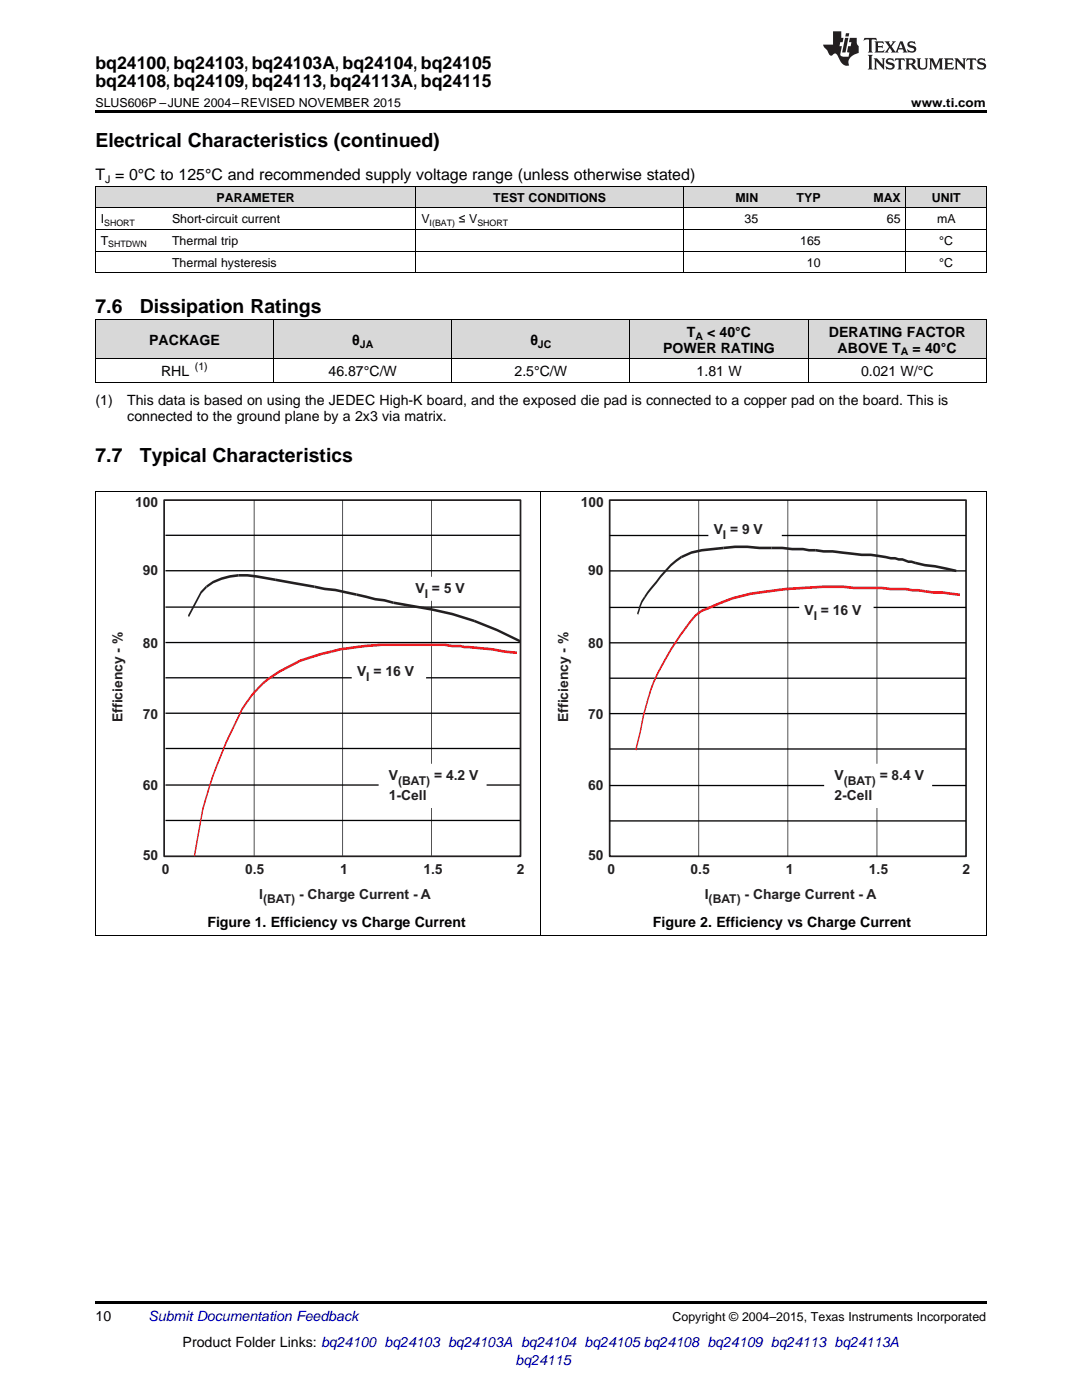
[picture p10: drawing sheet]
<svg xmlns="http://www.w3.org/2000/svg" width="216mm" height="279mm" viewBox="0 0 216 279" stroke-linecap="round" stroke-linejoin="round" font-family="sans-serif">
<g fill="#d8d8d8">
<path d="M19 63.8h35.6v7.8h-35.6z"/>
<path d="M54.6 63.8h35.6v7.8h-35.6z"/>
<path d="M90.2 63.8h35.5v7.8h-35.5z"/>
<path d="M125.7 63.8h35.6v7.8h-35.6z"/>
<path d="M161.3 63.8h35.5v7.8h-35.5z"/>
<path d="M19 37.3h14.3v4.3h-14.3z"/>
<path d="M33.3 37.3h49.7v4.3h-49.7z"/>
<path d="M83 37.3h53.4v4.3h-53.4z"/>
<path d="M136.4 37.3h16v4.3h-16z"/>
<path d="M152.4 37.3h12.4v4.3h-12.4z"/>
<path d="M164.8 37.3h16v4.3h-16z"/>
<path d="M180.8 37.3h16v4.3h-16z"/>
</g>
<path d="M19 186.7l.2 .1zM196.7 186.7l.1 .1zM19 259.7h177.8v.5h-177.8z" fill="#000"/>
<path d="M19.1 98.1v88.7M107.9 98.1v88.7M196.8 98.1v88.7M19 186.7h177.8" fill="none" stroke="#000" stroke-width=".2"/>
<path d="M32.8 99.8h71.1v71.1h-71.1z" fill="none" stroke="#231f20" stroke-width=".35"/>
<path d="M50.7 99.8v71M68.4 99.8v71M86.1 99.8v71M33 106.8h70.7M33 113.9h70.7M33 135.3h70.7M33 121.2h70.7M33 128.2h70.7M33 149.4h70.7M33 156.7h70.7M33 142.3h70.7M33 163.7h70.7" fill="none" stroke="#010202" stroke-width=".2"/>
<path d="M37.6 123l1.7-3.2a7.3 7.3 0 0 1 4.9-4.3 13.9 13.9 0 0 1 7-.5l13.6 2.5 2.1 .3 11.6 2.5a92.6 92.6 0 0 1 16.1 3.6l4.6 1.8 4.7 2.3" fill="none" stroke="#231f20" stroke-width=".38"/>
<path d="M103.1 130.3l-2.4-.2-2.5-.5-5.5-.5-.9-.2h-1.6l-1.5-.2h-9a54.9 54.9 0 0 0-19.7 3.1 30.8 30.8 0 0 0-7.5 4.5 25.7 25.7 0 0 0-6.2 9.5 76.2 76.2 0 0 0-7.3 23.7l-.2 1.4" fill="none" stroke="#ee1d23" stroke-width=".38"/>
<path d="M70.3 131.8h14.6v5h-14.6z" fill-rule="evenodd" fill="#fff"/>
<path d="M70.3 131.8h14.6v5h-14.6z" fill="none" stroke="#fff" stroke-width=".33"/>
<path d="M82 115.3h14.3v4.4h-14.3z" fill-rule="evenodd" fill="#fff"/>
<path d="M82 115.3h14.3v4.4h-14.3z" fill="none" stroke="#fff" stroke-width=".33"/>
<path d="M75.7 152.6h21.2v8.5h-21.2z" fill-rule="evenodd" fill="#fff"/>
<path d="M75.7 152.6h21.2v8.5h-21.2z" fill="none" stroke="#fff" stroke-width=".33"/>
<path d="M121.7 99.8h71.1v71.1h-71.1z" fill="none" stroke="#231f20" stroke-width=".35"/>
<path d="M139.4 99.8v71.1M157.2 99.8v71.1M175 99.8v71.1M121.7 106.9h71.1M121.7 113.9h71.1M121.7 135.4h71.1M121.7 121.2h71.1M121.7 128.3h71.1M121.7 149.5h71.1M121.7 156.8h71.1M121.7 142.4h71.1M121.7 163.8h71.1" fill="none" stroke="#010202" stroke-width=".2"/>
<path d="M190.8 113.9l-4.2-.9-2.1-.2-2.6-.7h-.6l-1.2-.5-2.3-.2a24.3 24.3 0 0 0-5.8-.7l-5.8-.7h-1.9l-4.1-.4h-2.1l-2-.2h-4.6a31.3 31.3 0 0 0-9.3 .2 12.2 12.2 0 0 0-10.4 5.4l-1.8 2.3a10.6 10.6 0 0 0-2.8 5.3" fill="none" stroke="#231f20" stroke-width=".38"/>
<path d="M191.5 118.7l-3.5-.5h-1.8l-1.5-.2a118.6 118.6 0 0 0-14.3-.7 69.8 69.8 0 0 0-13.7 .3l-3.5 .4a31.9 31.9 0 0 0-11.9 3.4 6.8 6.8 0 0 0-3.8 3 53.8 53.8 0 0 0-7.6 13.2l-1.5 5-1.5 7.1" fill="none" stroke="#ee1d23" stroke-width=".38"/>
<path d="M141.5 103.5h14.3v4.4h-14.3z" fill-rule="evenodd" fill="#fff"/>
<path d="M141.5 103.5h14.3v4.4h-14.3z" fill="none" stroke="#fff" stroke-width=".33"/>
<path d="M164.6 152.6h21.2v8.5h-21.2z" fill-rule="evenodd" fill="#fff"/>
<path d="M164.6 152.6h21.2v8.5h-21.2z" fill="none" stroke="#fff" stroke-width=".33"/>
<path d="M159.6 119.7h14.6v5h-14.6z" fill-rule="evenodd" fill="#fff"/>
<path d="M159.6 119.7h14.6v5h-14.6z" fill="none" stroke="#fff" stroke-width=".33"/>
<g fill="none" stroke="#000" stroke-width=".2">
<path d="M19 37.2h177.8v17.3M19.1 37.2v17.3M83 37.2v17.3M136.3 37.2v17.3M180.8 37.2v17.3M19 54.4h177.8M19 50.1h177.8M19 45.8h177.8M19 41.5h177.8M19 76.3h177.8M19 71.6h177.8M19 63.8h177.8"/>
<path d="M19.1 63.8v12.5M54.6 63.8v12.5M90.1 63.8v12.5M125.7 63.8v12.5M161.2 63.8v12.5M196.8 63.8v12.5M19 98.1h177.8"/>
</g>
<path d="M19 22h177.8v.5h-177.8zM19 76.3h.2zM90.1 76.3h.1zM125.6 76.3h.1zM161.2 76.3h.1zM196.7 76.3h.1z" fill="#000"/>
<g fill="#231f20">
<path d="M172.5 7.6l-.1 .5 .4-.2h.6v.1v2.1l-.2 .4h.9l-.2-.4v-2.1l.1-.1h.5l.5 .2-.2-.5zM174.5 8.3l.2 .3v1.5l-.2 .4h1.8l.2-.6a1.04 1.04 0 0 1-1.3 .2v-.7h.6l.3 .2v-.6l-.3 .2h-.6v-.6l.8-.1 .4 .3-.2-.5zM176.5 8.3l.9 1.1-.9 1.1h.8l-.2-.2 .4-.7 .5 .7-.2 .2h1.5l-.2-.2 .2-.4h.9l.1 .4-.2 .2h1l-.3-.3-.7-1.9h-.5l-.9 2-.8-1 .9-1h-.8l.1 .3-.4 .5-.3-.6 .1-.2zM179.7 8.6l.4 1h-.7zM181.3 8.4a.63 .63 0 0 0-.2 .7 .63 .63 0 0 0 .6 .4l.6 .2 .1 .2a.75 .75 0 0 1-.7 .4 .75 .75 0 0 1-.6-.5l.1 .7 .1-.1a1.11 1.11 0 0 0 1.5-.6 1.13 1.13 0 0 0-1.2-.8l-.1-.4a1.04 1.04 0 0 1 1.2 .2l-.2-.5-.2 .1-.4-.2zM173.2 10.9l.2 .4v2.2l-.2 .4h1l-.3-.4v-2.2l.3-.4zM174.3 11.6l.3 .4v1.5l-.3 .4h.8l-.2-.4v-1.3l1.5 1.7v-1.9l.2-.4h-.7l.2 .4v.9l-1.1-1.3zM177 11.8a.62 .62 0 0 0-.2 .7 .62 .62 0 0 0 .6 .4l.6 .1 .1 .3a.76 .76 0 0 1-.7 .3 .76 .76 0 0 1-.7-.4l.2 .7 .1-.1a1.11 1.11 0 0 0 1.5-.6 1.13 1.13 0 0 0-1.2-.8l-.1-.4a1.04 1.04 0 0 1 1.2 .2l-.2-.6-.2 .1-.5-.1zM178.7 11.6l-.2 .6a.61 .61 0 0 1 .8-.3v1.6l-.2 .4h.9l-.2-.4v-1.6a.63 .63 0 0 1 .7 .3l-.1-.6zM180.6 11.6l.3 .4v1.5l-.3 .4h1l-.2-.2-.1-.8 .6 .2a.76 .76 0 0 0 1.2 .7l-1-1a.58 .58 0 0 0 .6-.5 .58 .58 0 0 0-.5-.6zM181.4 11.9h.1a.45 .45 0 0 1 .5 .1 .45 .45 0 0 1 .1 .5l-.8 .2zM182.9 11.6l.2 .2a2.17 2.17 0 0 0 .3 1.9 .99 .99 0 0 0 1.6-.6v-1.1l.2-.4h-.7l.2 .2a1.92 1.92 0 0 1-.2 1.8 .6 .6 0 0 1-.9-.5v-1.1l.2-.4zM185.4 11.6l.2 .4v1.5l-.2 .4h.7l-.2-.4v-1.4l.8 1.8 .8-1.8v1.4l-.2 .4h.9l-.2-.4v-1.5l.2-.4h-.8l-.6 1.5-.6-1.5zM188.4 11.6l.2 .4v1.5l-.2 .4h1.8l.1-.6a1.04 1.04 0 0 1-1.2 .1v-.6h.5l.4 .2v-.6l-.4 .2h-.5v-.7h.8l.3 .3-.1-.6zM190.5 11.6l.2 .4v1.5l-.2 .4h.7l-.2-.4v-1.3l1.5 1.7v-1.9l.2-.4h-.7l.2 .4v.9l-1.1-1.3zM192.9 11.6l-.1 .6a.61 .61 0 0 1 .7-.3l.1 1.6-.3 .4h1l-.3-.4 .1-1.6a.63 .63 0 0 1 .7 .3l-.1-.6zM195.2 11.8a.62 .62 0 0 0-.2 .7 .62 .62 0 0 0 .6 .4l.6 .1 .1 .3a.76 .76 0 0 1-.7 .3 .76 .76 0 0 1-.6-.4l.1 .7 .1-.1a1.11 1.11 0 0 0 1.6-.6 1.13 1.13 0 0 0-1.3-.8l-.1-.4a1.04 1.04 0 0 1 1.2 .2l-.1-.6-.2 .1-.5-.1z"/>
<path d="M166.2 6.3v2.6h-1.9v.4l.8 .9a.91 .91 0 0 0 1 .8 .56 .56 0 0 1 .5-.3 .56 .56 0 0 1 .5 .3l.4 .8a1.53 1.53 0 0 0 1.9 1.2 1.54 1.54 0 0 1 1-2.1l.9-.3v-1.4a1.52 1.52 0 0 1-.4-1.6h-1.3l-.2 .8h.5l-.2 .8h-.5l-.1 1v.2l.4 .1-.2 .8a1.93 1.93 0 0 1-1.6-.3l.3-1.8h-.5l.2-.8h.4l.2-.8h-.4v-1.3zM168.6 7.6l-.6 2.9h.7l.6-2.9zM168.8 6.6l-.1 .7h.6l.2-.7z"/>
</g>
<g font-size="3.9">
<text x="19" y="29.3">Electrical Characteristics (continued)</text>
<text x="19" y="62.5">7.6</text>
<text x="27.9" y="62.5">Dissipation Ratings</text>
<text x="19" y="92.1">7.7</text>
<text x="27.9" y="92.1">Typical Characteristics</text>
</g>
<g font-size="3.5">
<text x="19" y="13.8">bq24100, bq24103, bq24103A, bq24104, bq24105</text>
<text x="19" y="17.3">bq24108, bq24109, bq24113, bq24113A, bq24115</text>
</g>
<text font-size="3.2" x="19" y="36">T = 0°C to 125°C and recommended supply voltage range (unless otherwise stated)</text>
<g font-size="2.8">
<text x="29.8" y="68.8">PACKAGE</text>
<text x="70.3" y="68.8">θ</text>
<text x="105.8" y="68.8">θ</text>
<text x="132.3" y="70.4">POWER RATING</text>
<text x="137.1" y="67.2">T</text>
<text x="141.1" y="67.2">&lt; 40°C</text>
<text x="165.4" y="67.2">DERATING FACTOR</text>
<text x="167.1" y="70.4">ABOVE T</text>
<text x="182.1" y="70.4">= 40°C</text>
<text x="32.1" y="75">RHL</text>
<text x="65.5" y="75">46.87°C/W</text>
<text x="102.7" y="75">2.5°C/W</text>
<text x="139" y="75">1.81 W</text>
<text x="171.8" y="75">0.021 W/°C</text>
<text x="19" y="80.9">(1)</text>
<text x="25.4" y="80.9">This data is based on using the JEDEC High-K board, and the exposed die pad is connected to a copper pad on the board. This is</text>
<text x="25.4" y="84.1">connected to the ground plane by a 2x3 via matrix.</text>
<text x="41.4" y="185">Figure 1. Efficiency vs Charge Current</text>
<text x="130.3" y="185">Figure 2. Efficiency vs Charge Current</text>
<text x="19" y="263.6">10</text>
<text x="36.4" y="268.9">Product Folder Links: bq24100 bq24103 bq24103A bq24104 bq24105 bq24108 bq24109 bq24113 bq24113A</text>
</g>
<g font-size="2.8" fill="#231f20">
<text x="27" y="101.2">100</text>
<text x="115.9" y="101.2">100</text>
<text x="142.4" y="106.5">V = 9 V</text>
<text x="28.5" y="114.8">90</text>
<text x="82.9" y="118.3">V = 5 V</text>
<text x="117.4" y="114.8">90</text>
<text x="160.5" y="122.7">V = 16 V</text>
<text x="28.5" y="129.3">80</text>
<text x="117.4" y="129.3">80</text>
<text x="71.2" y="134.8">V = 16 V</text>
<text x="28.5" y="143.5">70</text>
<text x="117.4" y="143.5">70</text>
<text x="24.5" y="144.1" transform="rotate(-90 24.5 144.1)">Efficiency - %</text>
<text x="113.4" y="144.1" transform="rotate(-90 113.4 144.1)">Efficiency - %</text>
<text x="77.6" y="155.6">V</text>
<text x="86.6" y="155.6">= 4.2 V</text>
<text x="166.5" y="155.6">V</text>
<text x="175.5" y="155.6">= 8.4 V</text>
<text x="28.5" y="157.7">60</text>
<text x="77.6" y="159.6">1-Cell</text>
<text x="117.4" y="157.7">60</text>
<text x="166.5" y="159.6">2-Cell</text>
<text x="28.5" y="171.6">50</text>
<text x="117.4" y="171.6">50</text>
<text x="32.3" y="174.3">0</text>
<text x="48.9" y="174.3">0.5</text>
<text x="51.7" y="179.3">I</text>
<text x="59.7" y="179.3">- Charge Current - A</text>
<text x="67.9" y="174.3">1</text>
<text x="84.5" y="174.4">1.5</text>
<text x="103.1" y="174.3">2</text>
<text x="121.2" y="174.3">0</text>
<text x="137.8" y="174.3">0.5</text>
<text x="140.6" y="179.3">I</text>
<text x="148.6" y="179.3">- Charge Current - A</text>
<text x="156.8" y="174.3">1</text>
<text x="173.4" y="174.4">1.5</text>
<text x="192" y="174.3">2</text>
</g>
<g font-size="2.8" fill="#0000c8">
<text x="29.6" y="263.6">Submit Documentation Feedback</text>
<text x="102.9" y="272.4">bq24115</text>
</g>
<g font-size="2.5">
<text x="19" y="21.4">SLUS606P –JUNE 2004–REVISED NOVEMBER 2015</text>
<text x="181.8" y="21.4">www.ti.com</text>
<text x="43.2" y="40.3">PARAMETER</text>
<text x="98.4" y="40.3">TEST CONDITIONS</text>
<text x="146.8" y="40.3">MIN</text>
<text x="159" y="40.3">TYP</text>
<text x="174.3" y="40.3">MAX</text>
<text x="185.9" y="40.3">UNIT</text>
<text x="20.1" y="44.6">I</text>
<text x="34.3" y="44.6">Short-circuit current</text>
<text x="84.1" y="44.6">V</text>
<text x="91.6" y="44.6">≤ V</text>
<text x="148.6" y="44.6">35</text>
<text x="177" y="44.6">65</text>
<text x="187" y="44.6">mA</text>
<text x="20.1" y="48.9">T</text>
<text x="34.3" y="48.9">Thermal trip</text>
<text x="34.3" y="53.2">Thermal hysteresis</text>
<text x="159.7" y="48.9">165</text>
<text x="161" y="53.2">10</text>
<text x="187.4" y="48.9">°C</text>
<text x="187.4" y="53.2">°C</text>
<text x="134.2" y="263.6">Copyright © 2004–2015, Texas Instruments Incorporated</text>
</g>
<g font-size="2.4" fill="#231f20">
<text x="144.3" y="107.5">I</text>
<text x="84.7" y="119.3">I</text>
<text x="162.4" y="123.7">I</text>
<text x="73.1" y="135.8">I</text>
<text x="79.5" y="156.6">(BAT)</text>
<text x="168.4" y="156.6">(BAT)</text>
<text x="52.5" y="180.3">(BAT)</text>
<text x="141.4" y="180.3">(BAT)</text>
</g>
<g font-size="2.1">
<text x="21" y="36.6">J</text>
<text x="71.8" y="69.4">JA</text>
<text x="107.4" y="69.4">JC</text>
<text x="138.7" y="67.8">A</text>
<text x="179.7" y="70.9">A</text>
<text x="38.9" y="73.9">(1)</text>
</g>
<g font-size="1.8">
<text x="20.8" y="45.1">SHORT</text>
<text x="85.7" y="45.1">I(BAT)</text>
<text x="95.2" y="45.1">SHORT</text>
<text x="21.6" y="49.4">SHTDWN</text>
</g>
</svg>
